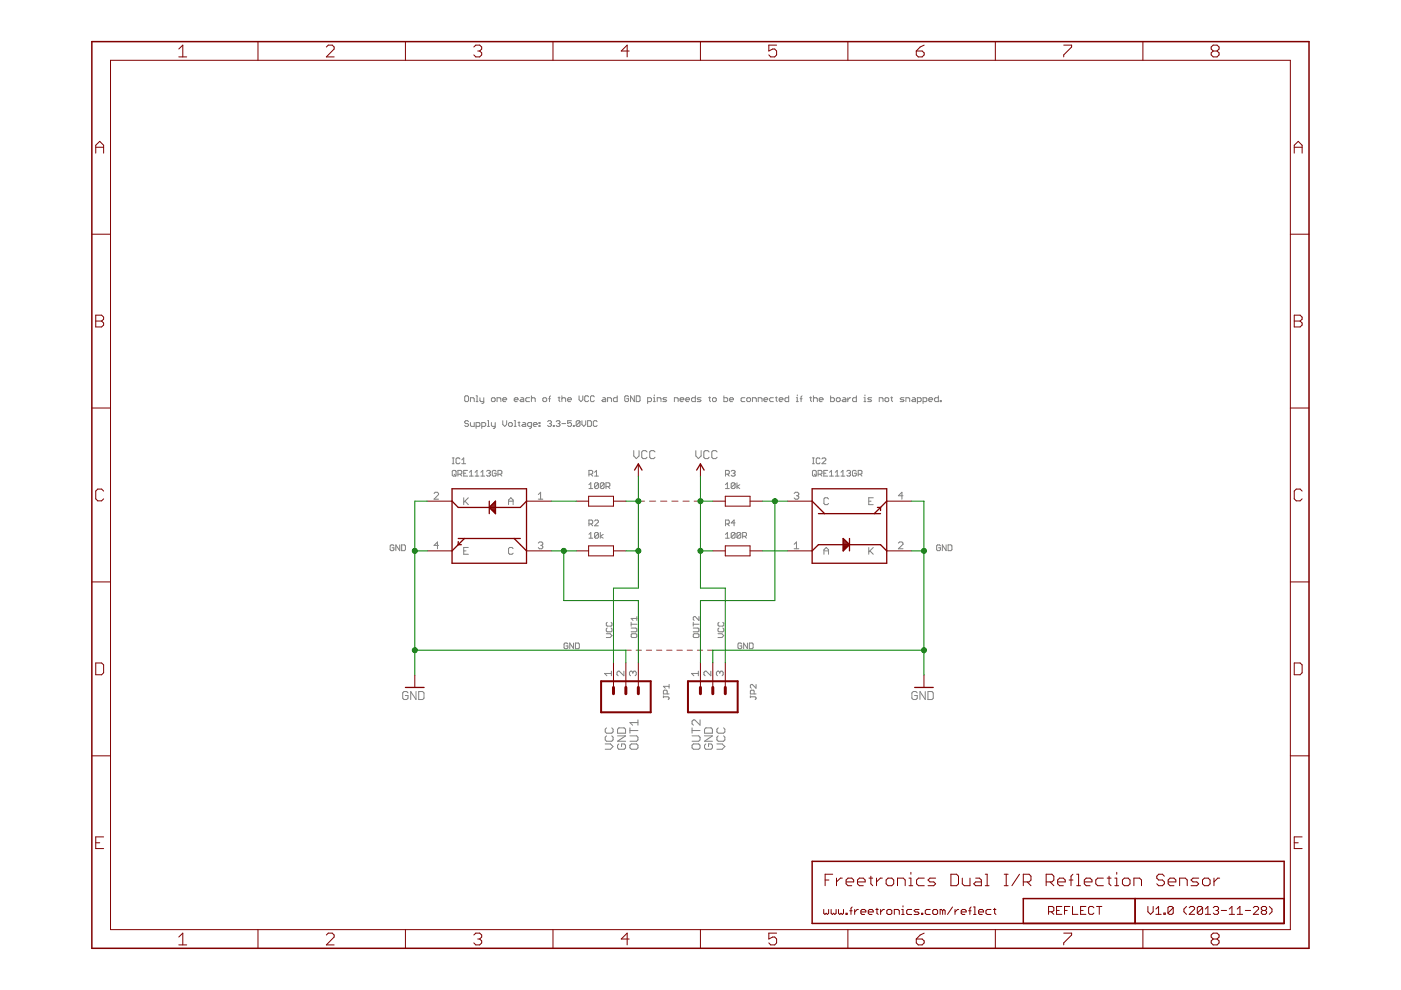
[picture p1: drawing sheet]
<?xml version="1.0" encoding="utf-8"?>
<!DOCTYPE eagle SYSTEM "eagle.dtd">
<!--
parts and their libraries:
freetronics-original: Licensing: CC v3.0 Share-Alike You are welcome to use this library for commercial purposes.
-->
<eagle version="6.3">
<drawing>
<settings>
<setting alwaysvectorfont="yes"/>
<setting verticaltext="up"/>
</settings>
<grid distance="0.1" unitdist="inch" unit="inch" style="lines" multiple="1" display="no" altdistance="0.01" altunitdist="inch" altunit="inch"/>
<schematic xreflabel="%F%N/%S.%C%R" xrefpart="/%S.%C%R">
<libraries>
<library name="freetronics-original">
<symbols>
<symbol name="QRE1113">
<pin name="C" x="-12.7" y="5.08" length="middle" direction="in"/>
<pin name="A" x="-12.7" y="-5.08" length="middle" direction="in"/>
<pin name="K" x="12.7" y="-5.08" length="middle" direction="in" rot="R180"/>
<pin name="E" x="12.7" y="5.08" length="middle" direction="in" rot="R180"/>
<text x="-7.62" y="8.255" size="1.6764" layer="95">&gt;NAME</text>
<text x="-7.62" y="-10.16" size="1.6764" layer="96">&gt;VALUE</text>
<wire x1="-7.62" y1="7.62" x2="-7.62" y2="5.08" width="0.254" layer="94"/>
<wire x1="-7.62" y1="5.08" x2="-7.62" y2="-5.08" width="0.254" layer="94"/>
<wire x1="-7.62" y1="-5.08" x2="-7.62" y2="-7.62" width="0.254" layer="94"/>
<wire x1="-7.62" y1="-7.62" x2="7.62" y2="-7.62" width="0.254" layer="94"/>
<wire x1="7.62" y1="-7.62" x2="7.62" y2="-5.08" width="0.254" layer="94"/>
<wire x1="7.62" y1="-5.08" x2="7.62" y2="5.08" width="0.254" layer="94"/>
<wire x1="7.62" y1="5.08" x2="7.62" y2="7.62" width="0.254" layer="94"/>
<wire x1="7.62" y1="7.62" x2="-7.62" y2="7.62" width="0.254" layer="94"/>
<wire x1="-7.62" y1="-5.08" x2="-6.35" y2="-3.81" width="0.254" layer="94"/>
<wire x1="-6.35" y1="-3.81" x2="6.35" y2="-3.81" width="0.254" layer="94"/>
<wire x1="6.35" y1="-3.81" x2="7.62" y2="-5.08" width="0.254" layer="94"/>
<wire x1="-7.62" y1="5.08" x2="-6.35" y2="3.81" width="0.254" layer="94"/>
<wire x1="-6.35" y1="3.81" x2="-5.08" y2="2.54" width="0.254" layer="94"/>
<wire x1="-5.08" y1="2.54" x2="5.08" y2="2.54" width="0.254" layer="94"/>
<wire x1="5.08" y1="2.54" x2="6.35" y2="3.81" width="0.254" layer="94"/>
<polygon width="0.254" layer="94">
<vertex x="-1.27" y="-2.54"/>
<vertex x="-1.27" y="-5.08"/>
<vertex x="0" y="-3.81"/>
</polygon>
<wire x1="6.35" y1="3.81" x2="7.62" y2="5.08" width="0.254" layer="94"/>
<wire x1="0" y1="-2.54" x2="0" y2="-5.08" width="0.254" layer="94"/>
<wire x1="-5.08" y1="2.54" x2="-6.35" y2="2.54" width="0.254" layer="94"/>
<wire x1="5.08" y1="2.54" x2="6.35" y2="2.54" width="0.254" layer="94"/>
<wire x1="5.715" y1="3.81" x2="6.35" y2="3.81" width="0.254" layer="94"/>
<wire x1="6.35" y1="3.175" x2="6.35" y2="3.81" width="0.254" layer="94"/>
</symbol>
<symbol name="RESISTOR">
<wire x1="-2.54" y1="1.016" x2="2.54" y2="1.016" width="0.1524" layer="94"/>
<wire x1="-2.54" y1="-1.016" x2="-2.54" y2="1.016" width="0.1524" layer="94"/>
<wire x1="2.54" y1="-1.016" x2="2.54" y2="1.016" width="0.1524" layer="94"/>
<wire x1="-2.54" y1="-1.016" x2="2.54" y2="-1.016" width="0.1524" layer="94"/>
<text x="-3.81" y="1.4986" size="1.778" layer="95">&gt;NAME</text>
<text x="-3.81" y="-3.302" size="1.778" layer="96">&gt;VALUE</text>
<pin name="2" x="5.08" y="0" visible="off" length="short" direction="pas" swaplevel="1" rot="R180"/>
<pin name="1" x="-5.08" y="0" visible="off" length="short" direction="pas" swaplevel="1"/>
</symbol>
<symbol name="VCC2">
<wire x1="0.762" y1="1.27" x2="0" y2="2.54" width="0.254" layer="94"/>
<wire x1="0" y1="2.54" x2="-0.762" y2="1.27" width="0.254" layer="94"/>
<text x="-1.016" y="3.556" size="1.778" layer="96">&gt;VALUE</text>
<pin name="VCC" x="0" y="0" visible="off" length="short" direction="sup" rot="R90"/>
</symbol>
<symbol name="GND">
<wire x1="-1.905" y1="0" x2="1.905" y2="0" width="0.254" layer="94"/>
<text x="-2.54" y="-2.54" size="1.778" layer="96">&gt;VALUE</text>
<pin name="GND" x="0" y="2.54" visible="off" length="short" direction="sup" rot="R270"/>
</symbol>
<symbol name="M03">
<wire x1="3.81" y1="-5.08" x2="-2.54" y2="-5.08" width="0.4064" layer="94"/>
<wire x1="1.27" y1="2.54" x2="2.54" y2="2.54" width="0.6096" layer="94"/>
<wire x1="1.27" y1="0" x2="2.54" y2="0" width="0.6096" layer="94"/>
<wire x1="1.27" y1="-2.54" x2="2.54" y2="-2.54" width="0.6096" layer="94"/>
<wire x1="-2.54" y1="5.08" x2="-2.54" y2="-5.08" width="0.4064" layer="94"/>
<wire x1="3.81" y1="-5.08" x2="3.81" y2="5.08" width="0.4064" layer="94"/>
<wire x1="-2.54" y1="5.08" x2="3.81" y2="5.08" width="0.4064" layer="94"/>
<text x="-2.54" y="-7.62" size="1.778" layer="96">&gt;VALUE</text>
<text x="-2.54" y="5.842" size="1.778" layer="95">&gt;NAME</text>
<pin name="1" x="7.62" y="-2.54" visible="pad" length="middle" direction="pas" swaplevel="1" rot="R180"/>
<pin name="2" x="7.62" y="0" visible="pad" length="middle" direction="pas" swaplevel="1" rot="R180"/>
<pin name="3" x="7.62" y="2.54" visible="pad" length="middle" direction="pas" swaplevel="1" rot="R180"/>
</symbol>
</symbols>
<devicesets>
<deviceset name="QRE1113GR">
<gates>
<gate name="G$1" symbol="QRE1113" x="0" y="0"/>
</gates>
<devices>
<device name="" package="QRE1113GR">
<connects>
<connect gate="G$1" pin="A" pad="1"/>
<connect gate="G$1" pin="C" pad="3"/>
<connect gate="G$1" pin="E" pad="4"/>
<connect gate="G$1" pin="K" pad="2"/>
</connects>
<technologies>
<technology name=""/>
</technologies>
</device>
</devices>
</deviceset>
<deviceset name="RESISTOR" prefix="R" uservalue="yes">
<gates>
<gate name="G$1" symbol="RESISTOR" x="0" y="0"/>
</gates>
<devices>
<device name="1206" package="1206">
<connects>
<connect gate="G$1" pin="1" pad="1"/>
<connect gate="G$1" pin="2" pad="2"/>
</connects>
<technologies>
<technology name=""/>
</technologies>
</device>
<device name="0603" package="0603">
<connects>
<connect gate="G$1" pin="1" pad="1"/>
<connect gate="G$1" pin="2" pad="2"/>
</connects>
<technologies>
<technology name=""/>
</technologies>
</device>
<device name="PTH1" package="AXIAL-0.3">
<connects>
<connect gate="G$1" pin="1" pad="P$1"/>
<connect gate="G$1" pin="2" pad="P$2"/>
</connects>
<technologies>
<technology name=""/>
</technologies>
</device>
<device name="2010" package="R2010">
<connects>
<connect gate="G$1" pin="1" pad="1"/>
<connect gate="G$1" pin="2" pad="2"/>
</connects>
<technologies>
<technology name=""/>
</technologies>
</device>
<device name="0402" package="C0402">
<connects>
<connect gate="G$1" pin="1" pad="1"/>
<connect gate="G$1" pin="2" pad="2"/>
</connects>
<technologies>
<technology name=""/>
</technologies>
</device>
<device name="0805" package="0805">
<connects>
<connect gate="G$1" pin="1" pad="1"/>
<connect gate="G$1" pin="2" pad="2"/>
</connects>
<technologies>
<technology name=""/>
</technologies>
</device>
<device name="0805-LARGE" package="0805-LARGE">
<connects>
<connect gate="G$1" pin="1" pad="1"/>
<connect gate="G$1" pin="2" pad="2"/>
</connects>
<technologies>
<technology name=""/>
</technologies>
</device>
</devices>
</deviceset>
<deviceset name="VCC" prefix="P+">
<gates>
<gate name="1" symbol="VCC2" x="0" y="0"/>
</gates>
<devices>
<device name="">
<technologies>
<technology name=""/>
</technologies>
</device>
</devices>
</deviceset>
<deviceset name="GND" prefix="GND">
<gates>
<gate name="1" symbol="GND" x="0" y="0"/>
</gates>
<devices>
<device name="">
<technologies>
<technology name=""/>
</technologies>
</device>
</devices>
</deviceset>
<deviceset name="M03" prefix="JP" uservalue="yes">
<gates>
<gate name="G$1" symbol="M03" x="-2.54" y="0"/>
</gates>
<devices>
<device name="PTH" package="1X03">
<connects>
<connect gate="G$1" pin="1" pad="1"/>
<connect gate="G$1" pin="2" pad="2"/>
<connect gate="G$1" pin="3" pad="3"/>
</connects>
<technologies>
<technology name=""/>
</technologies>
</device>
<device name="POLAR" package="MOLEX-1X3">
<connects>
<connect gate="G$1" pin="1" pad="1"/>
<connect gate="G$1" pin="2" pad="2"/>
<connect gate="G$1" pin="3" pad="3"/>
</connects>
<technologies>
<technology name=""/>
</technologies>
</device>
<device name="SCREW" package="SCREWTERMINAL-3.5MM-3">
<connects>
<connect gate="G$1" pin="1" pad="1"/>
<connect gate="G$1" pin="2" pad="2"/>
<connect gate="G$1" pin="3" pad="3"/>
</connects>
<technologies>
<technology name=""/>
</technologies>
</device>
<device name="LOCK" package="1X03_LOCK">
<connects>
<connect gate="G$1" pin="1" pad="1"/>
<connect gate="G$1" pin="2" pad="2"/>
<connect gate="G$1" pin="3" pad="3"/>
</connects>
<technologies>
<technology name=""/>
</technologies>
</device>
<device name="LOCK_LONGPADS" package="1X03_LOCK_LONGPADS">
<connects>
<connect gate="G$1" pin="1" pad="1"/>
<connect gate="G$1" pin="2" pad="2"/>
<connect gate="G$1" pin="3" pad="3"/>
</connects>
<technologies>
<technology name=""/>
</technologies>
</device>
<device name="POLAR_LOCK" package="MOLEX-1X3_LOCK">
<connects>
<connect gate="G$1" pin="1" pad="1"/>
<connect gate="G$1" pin="2" pad="2"/>
<connect gate="G$1" pin="3" pad="3"/>
</connects>
<technologies>
<technology name=""/>
</technologies>
</device>
<device name="SCREW_LOCK" package="SCREWTERMINAL-3.5MM-3_LOCK.007S">
<connects>
<connect gate="G$1" pin="1" pad="1"/>
<connect gate="G$1" pin="2" pad="2"/>
<connect gate="G$1" pin="3" pad="3"/>
</connects>
<technologies>
<technology name=""/>
</technologies>
</device>
</devices>
</deviceset>
</devicesets>
</library>
</libraries>
<attributes>
</attributes>
<variantdefs>
</variantdefs>
<classes>
<class number="0" name="default" width="0" drill="0">
</class>
</classes>
<parts>
<part name="IC2" library="freetronics-original" deviceset="QRE1113GR" device=""/>
<part name="R4" library="freetronics-original" deviceset="RESISTOR" device="0603" value="100R"/>
<part name="R3" library="freetronics-original" deviceset="RESISTOR" device="0603" value="10k"/>
<part name="P+1" library="freetronics-original" deviceset="VCC" device=""/>
<part name="GND2" library="freetronics-original" deviceset="GND" device=""/>
<part name="JP2" library="freetronics-original" deviceset="M03" device="PTH"/>
<part name="IC1" library="freetronics-original" deviceset="QRE1113GR" device=""/>
<part name="R1" library="freetronics-original" deviceset="RESISTOR" device="0603" value="100R"/>
<part name="R2" library="freetronics-original" deviceset="RESISTOR" device="0603" value="10k"/>
<part name="JP1" library="freetronics-original" deviceset="M03" device="PTH"/>
<part name="P+2" library="freetronics-original" deviceset="VCC" device=""/>
<part name="GND3" library="freetronics-original" deviceset="GND" device=""/>
</parts>
<sheets>
<sheet>
<plain>
<text x="149.86" y="12.7" size="2.54" layer="94">Freetronics Dual I/R Reflection Sensor</text>
<text x="215.9" y="6.858" size="1.778" layer="94">V1.0 (2013-11-28)</text>
<text x="149.606" y="6.858" size="1.651" layer="94">www.freetronics.com/reflect</text>
<text x="195.58" y="6.858" size="1.778" layer="94">REFLECT</text>
<text x="76.2" y="106.68" size="1.27" layer="97">Supply Voltage: 3.3-5.0VDC</text>
<frame x1="0" y1="0" x2="248.92" y2="185.42" columns="8" rows="5" layer="94"/>
<frame x1="147.32" y1="5.08" x2="243.84" y2="17.78" columns="0" rows="0" layer="94" border-left="no" border-top="no" border-right="no" border-bottom="no"/>
<frame x1="190.5" y1="5.08" x2="213.36" y2="10.16" columns="8" rows="5" layer="94"/>
<frame x1="213.36" y1="5.08" x2="243.84" y2="10.16" columns="8" rows="5" layer="94"/>
<text x="76.2" y="111.76" size="1.27" layer="97">Only one each of the VCC and GND pins needs to be connected if the board is not snapped.</text>
<wire x1="111.76" y1="91.44" x2="124.46" y2="91.44" width="0.1524" layer="98" style="shortdash"/>
<wire x1="109.22" y1="60.96" x2="127" y2="60.96" width="0.1524" layer="98" style="shortdash"/>
<text x="106.68" y="40.64" size="1.778" layer="97" rot="R90">VCC</text>
<text x="129.54" y="40.64" size="1.778" layer="97" rot="R90">VCC</text>
<text x="109.22" y="40.64" size="1.778" layer="97" rot="R90">GND</text>
<text x="127" y="40.64" size="1.778" layer="97" rot="R90">GND</text>
<text x="111.76" y="40.64" size="1.778" layer="97" rot="R90">OUT1</text>
<text x="124.46" y="40.64" size="1.778" layer="97" rot="R90">OUT2</text>
</plain>
<instances>
<instance part="IC2" gate="G$1" x="154.94" y="86.36" smashed="yes">
<attribute name="NAME" x="147.32" y="99.06" size="1.27" layer="95"/>
<attribute name="VALUE" x="147.32" y="96.52" size="1.27" layer="96"/>
</instance>
<instance part="R4" gate="G$1" x="132.08" y="81.28" smashed="yes">
<attribute name="NAME" x="129.54" y="86.36" size="1.27" layer="95"/>
<attribute name="VALUE" x="129.54" y="83.82" size="1.27" layer="96"/>
</instance>
<instance part="R3" gate="G$1" x="132.08" y="91.44" smashed="yes">
<attribute name="NAME" x="129.54" y="96.52" size="1.27" layer="95"/>
<attribute name="VALUE" x="129.54" y="93.98" size="1.27" layer="96"/>
</instance>
<instance part="P+1" gate="1" x="124.46" y="96.52"/>
<instance part="GND2" gate="1" x="170.18" y="53.34"/>
<instance part="JP2" gate="G$1" x="127" y="50.8" smashed="yes" rot="MR90">
<attribute name="VALUE" x="119.38" y="48.26" size="1.778" layer="96" rot="MR90"/>
<attribute name="NAME" x="134.62" y="50.8" size="1.27" layer="95" rot="MR90"/>
</instance>
<instance part="IC1" gate="G$1" x="81.28" y="86.36" smashed="yes" rot="R180">
<attribute name="NAME" x="73.66" y="99.06" size="1.27" layer="95"/>
<attribute name="VALUE" x="73.66" y="96.52" size="1.27" layer="96"/>
</instance>
<instance part="R1" gate="G$1" x="104.14" y="91.44" smashed="yes">
<attribute name="NAME" x="101.6" y="96.52" size="1.27" layer="95"/>
<attribute name="VALUE" x="101.6" y="93.98" size="1.27" layer="96"/>
</instance>
<instance part="R2" gate="G$1" x="104.14" y="81.28" smashed="yes">
<attribute name="NAME" x="101.6" y="86.36" size="1.27" layer="95"/>
<attribute name="VALUE" x="101.6" y="83.82" size="1.27" layer="96"/>
</instance>
<instance part="JP1" gate="G$1" x="109.22" y="50.8" smashed="yes" rot="MR90">
<attribute name="VALUE" x="101.6" y="48.26" size="1.778" layer="96" rot="MR90"/>
<attribute name="NAME" x="116.84" y="50.8" size="1.27" layer="95" rot="MR90"/>
</instance>
<instance part="P+2" gate="1" x="111.76" y="96.52"/>
<instance part="GND3" gate="1" x="66.04" y="53.34"/>
</instances>
<busses>
</busses>
<nets>
<net name="OUT2" class="0">
<segment>
<pinref part="JP2" gate="G$1" pin="1"/>
<wire x1="124.46" y1="58.42" x2="124.46" y2="71.12" width="0.1524" layer="91"/>
<label x="124.206" y="63.5" size="1.27" layer="95" rot="R90"/>
<wire x1="124.46" y1="71.12" x2="139.7" y2="71.12" width="0.1524" layer="91"/>
<pinref part="R3" gate="G$1" pin="2"/>
<pinref part="IC2" gate="G$1" pin="C"/>
<wire x1="137.16" y1="91.44" x2="139.7" y2="91.44" width="0.1524" layer="91"/>
<wire x1="139.7" y1="91.44" x2="142.24" y2="91.44" width="0.1524" layer="91"/>
<wire x1="139.7" y1="71.12" x2="139.7" y2="91.44" width="0.1524" layer="91"/>
<junction x="139.7" y="91.44"/>
</segment>
</net>
<net name="VCC" class="0">
<segment>
<pinref part="JP2" gate="G$1" pin="3"/>
<pinref part="P+1" gate="1" pin="VCC"/>
<wire x1="129.54" y1="58.42" x2="129.54" y2="73.66" width="0.1524" layer="91"/>
<wire x1="129.54" y1="73.66" x2="124.46" y2="73.66" width="0.1524" layer="91"/>
<wire x1="124.46" y1="73.66" x2="124.46" y2="81.28" width="0.1524" layer="91"/>
<label x="129.286" y="63.5" size="1.27" layer="95" rot="R90"/>
<pinref part="R4" gate="G$1" pin="1"/>
<wire x1="124.46" y1="81.28" x2="124.46" y2="91.44" width="0.1524" layer="91"/>
<wire x1="124.46" y1="91.44" x2="124.46" y2="96.52" width="0.1524" layer="91"/>
<wire x1="127" y1="81.28" x2="124.46" y2="81.28" width="0.1524" layer="91"/>
<pinref part="R3" gate="G$1" pin="1"/>
<wire x1="127" y1="91.44" x2="124.46" y2="91.44" width="0.1524" layer="91"/>
<junction x="124.46" y="81.28"/>
<junction x="124.46" y="91.44"/>
</segment>
<segment>
<pinref part="P+2" gate="1" pin="VCC"/>
<pinref part="JP1" gate="G$1" pin="1"/>
<wire x1="111.76" y1="96.52" x2="111.76" y2="91.44" width="0.1524" layer="91"/>
<wire x1="111.76" y1="91.44" x2="111.76" y2="81.28" width="0.1524" layer="91"/>
<wire x1="111.76" y1="81.28" x2="111.76" y2="73.66" width="0.1524" layer="91"/>
<wire x1="111.76" y1="73.66" x2="106.68" y2="73.66" width="0.1524" layer="91"/>
<wire x1="106.68" y1="73.66" x2="106.68" y2="58.42" width="0.1524" layer="91"/>
<pinref part="R2" gate="G$1" pin="2"/>
<wire x1="109.22" y1="81.28" x2="111.76" y2="81.28" width="0.1524" layer="91"/>
<pinref part="R1" gate="G$1" pin="2"/>
<wire x1="109.22" y1="91.44" x2="111.76" y2="91.44" width="0.1524" layer="91"/>
<junction x="111.76" y="81.28"/>
<junction x="111.76" y="91.44"/>
<label x="106.426" y="63.5" size="1.27" layer="95" rot="R90"/>
</segment>
</net>
<net name="N$1" class="0">
<segment>
<pinref part="R1" gate="G$1" pin="1"/>
<pinref part="IC1" gate="G$1" pin="A"/>
<wire x1="99.06" y1="91.44" x2="93.98" y2="91.44" width="0.1524" layer="91"/>
</segment>
</net>
<net name="OUT1" class="0">
<segment>
<pinref part="JP1" gate="G$1" pin="3"/>
<wire x1="111.76" y1="58.42" x2="111.76" y2="71.12" width="0.1524" layer="91"/>
<label x="111.506" y="63.5" size="1.27" layer="95" rot="R90"/>
<pinref part="R2" gate="G$1" pin="1"/>
<pinref part="IC1" gate="G$1" pin="C"/>
<wire x1="93.98" y1="81.28" x2="96.52" y2="81.28" width="0.1524" layer="91"/>
<wire x1="96.52" y1="81.28" x2="99.06" y2="81.28" width="0.1524" layer="91"/>
<wire x1="111.76" y1="71.12" x2="96.52" y2="71.12" width="0.1524" layer="91"/>
<wire x1="96.52" y1="71.12" x2="96.52" y2="81.28" width="0.1524" layer="91"/>
<junction x="96.52" y="81.28"/>
</segment>
</net>
<net name="N$3" class="0">
<segment>
<pinref part="R4" gate="G$1" pin="2"/>
<pinref part="IC2" gate="G$1" pin="A"/>
<wire x1="142.24" y1="81.28" x2="137.16" y2="81.28" width="0.1524" layer="91"/>
</segment>
</net>
<net name="GND" class="0">
<segment>
<pinref part="JP1" gate="G$1" pin="2"/>
<wire x1="109.22" y1="58.42" x2="109.22" y2="60.96" width="0.1524" layer="91"/>
<label x="96.52" y="61.214" size="1.27" layer="95"/>
<pinref part="GND3" gate="1" pin="GND"/>
<pinref part="IC1" gate="G$1" pin="K"/>
<wire x1="66.04" y1="55.88" x2="66.04" y2="60.96" width="0.1524" layer="91"/>
<wire x1="66.04" y1="60.96" x2="66.04" y2="81.28" width="0.1524" layer="91"/>
<wire x1="66.04" y1="81.28" x2="66.04" y2="91.44" width="0.1524" layer="91"/>
<wire x1="66.04" y1="91.44" x2="68.58" y2="91.44" width="0.1524" layer="91"/>
<pinref part="IC1" gate="G$1" pin="E"/>
<wire x1="68.58" y1="81.28" x2="66.04" y2="81.28" width="0.1524" layer="91"/>
<junction x="66.04" y="81.28"/>
<label x="60.96" y="81.28" size="1.27" layer="95"/>
<wire x1="109.22" y1="60.96" x2="66.04" y2="60.96" width="0.1524" layer="91"/>
<junction x="66.04" y="60.96"/>
</segment>
<segment>
<pinref part="JP2" gate="G$1" pin="2"/>
<wire x1="127" y1="58.42" x2="127" y2="60.96" width="0.1524" layer="91"/>
<label x="132.08" y="61.214" size="1.27" layer="95"/>
<pinref part="GND2" gate="1" pin="GND"/>
<wire x1="170.18" y1="55.88" x2="170.18" y2="60.96" width="0.1524" layer="91"/>
<wire x1="170.18" y1="60.96" x2="170.18" y2="81.28" width="0.1524" layer="91"/>
<wire x1="170.18" y1="81.28" x2="170.18" y2="91.44" width="0.1524" layer="91"/>
<pinref part="IC2" gate="G$1" pin="E"/>
<wire x1="167.64" y1="91.44" x2="170.18" y2="91.44" width="0.1524" layer="91"/>
<pinref part="IC2" gate="G$1" pin="K"/>
<wire x1="167.64" y1="81.28" x2="170.18" y2="81.28" width="0.1524" layer="91"/>
<junction x="170.18" y="81.28"/>
<label x="172.72" y="81.28" size="1.27" layer="95"/>
<wire x1="127" y1="60.96" x2="170.18" y2="60.96" width="0.1524" layer="91"/>
<junction x="170.18" y="60.96"/>
</segment>
</net>
</nets>
</sheet>
</sheets>
</schematic>
</drawing>
</eagle>
